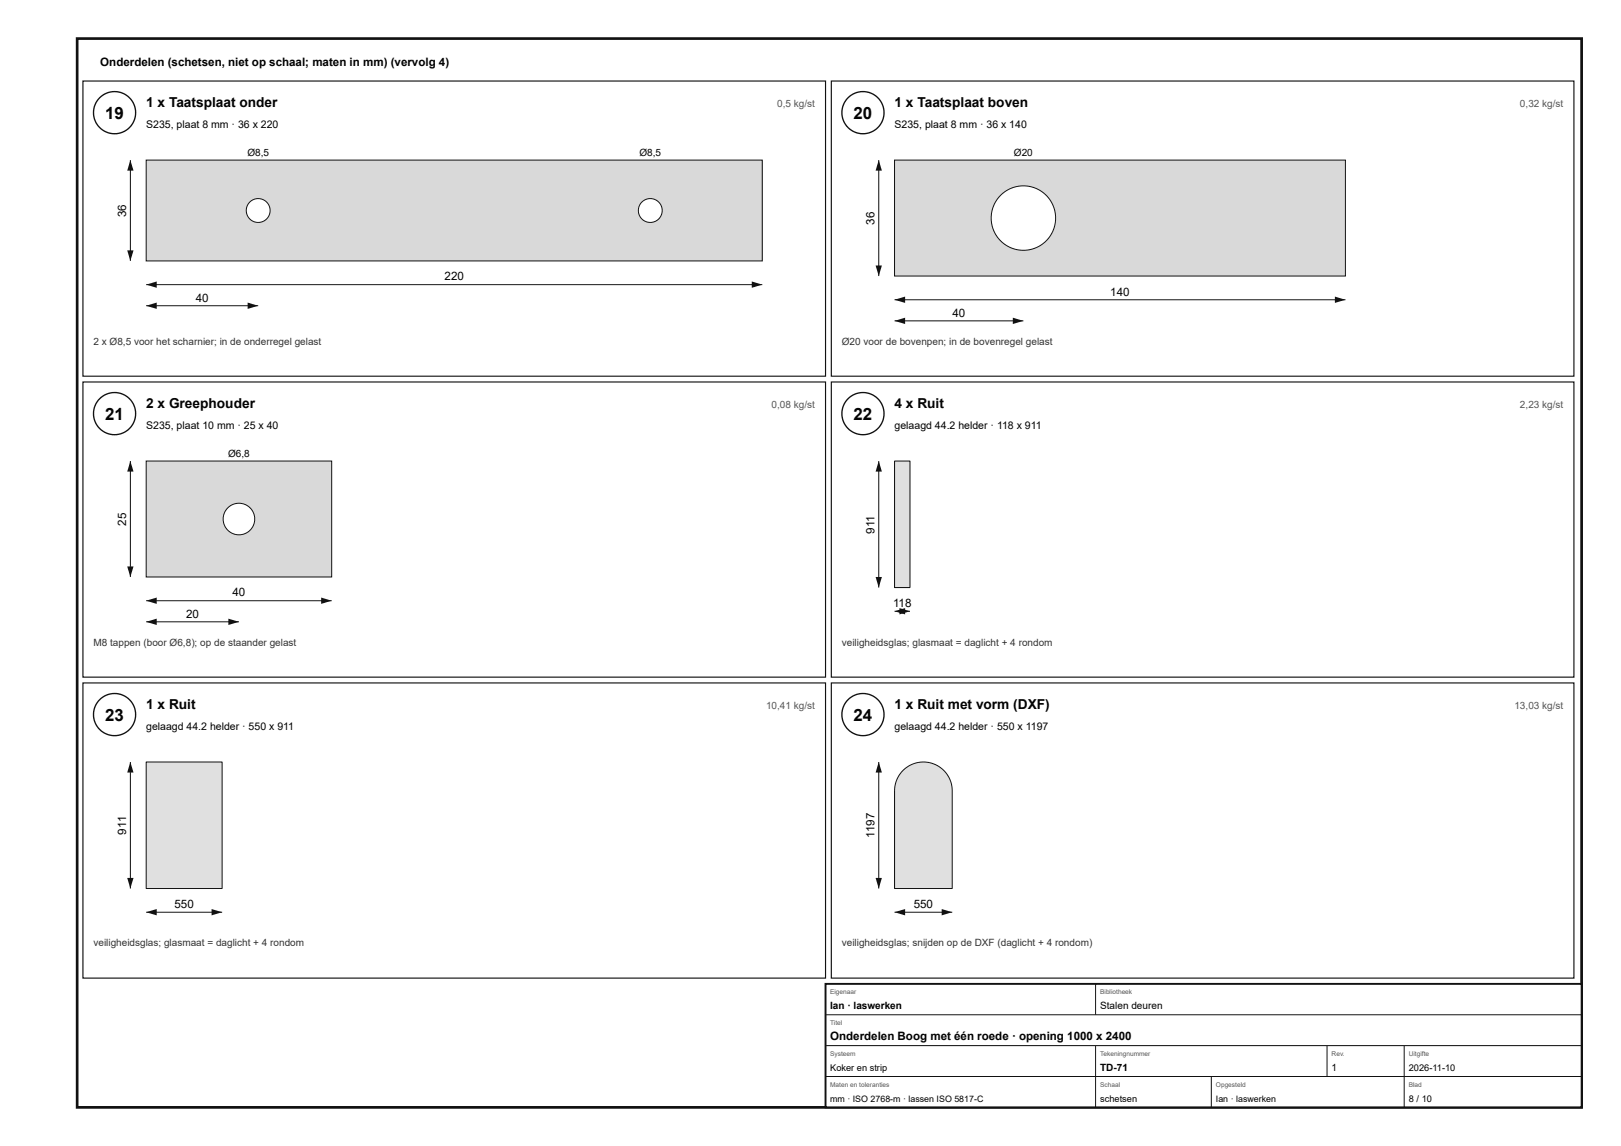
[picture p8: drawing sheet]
<svg xmlns="http://www.w3.org/2000/svg" width="420mm" height="297mm" viewBox="0 0 420 297" stroke-linecap="round" stroke-linejoin="round" font-family="sans-serif">
<path d="M20 10h390v277h-390z" fill="none" stroke="#111" stroke-width=".7" stroke-linecap="butt"/>
<path d="M21.5 21h192.5v76.5h-192.5z" fill="none" stroke="#111" stroke-width=".3"/>
<circle cx="29.7" cy="29.2" r="5.5" fill="#fff"/>
<circle cx="29.7" cy="29.2" r="5.5" fill="none" stroke="#111" stroke-width=".35"/>
<path d="M37.9 41.5h159.7v26.1h-159.7z" fill="#d7dadc"/>
<path d="M37.9 41.5h159.7v26.1h-159.7z" fill="none" stroke="#111" stroke-width=".26"/>
<circle cx="66.9" cy="54.6" r="3.1" fill="#fff"/>
<circle cx="66.9" cy="54.6" r="3.1" fill="none" stroke="#111" stroke-width=".26"/>
<circle cx="168.6" cy="54.6" r="3.1" fill="#fff"/>
<g fill="none" stroke="#111" stroke-width=".26">
<path d="M37.9 73.8h159.7"/>
<circle cx="168.6" cy="54.6" r="3.1"/>
</g>
<g fill="#111">
<path d="M37.9 73.8l2.7-.9v1.7z"/>
<path d="M194.9 72.9l2.7 .9-2.7 .8z"/>
</g>
<path d="M33.8 41.5v26.1" fill="none" stroke="#111" stroke-width=".26"/>
<g fill="#111">
<path d="M33.8 41.5l.8 2.7h-1.6z"/>
<path d="M33 64.9h1.6l-.8 2.7z"/>
</g>
<path d="M37.9 79.2h29" fill="none" stroke="#111" stroke-width=".26"/>
<g fill="#111">
<path d="M37.9 79.2l2.7-.8v1.7z"/>
<path d="M64.2 78.4l2.7 .8-2.7 .9z"/>
</g>
<path d="M215.5 21h192.5v76.5h-192.5z" fill="none" stroke="#111" stroke-width=".3"/>
<circle cx="223.7" cy="29.2" r="5.5" fill="#fff"/>
<circle cx="223.7" cy="29.2" r="5.5" fill="none" stroke="#111" stroke-width=".35"/>
<path d="M231.9 41.5h116.9v30h-116.9z" fill="#d7dadc"/>
<path d="M231.9 41.5h116.9v30h-116.9z" fill="none" stroke="#111" stroke-width=".26"/>
<circle cx="265.3" cy="56.5" r="8.3" fill="#fff"/>
<g fill="none" stroke="#111" stroke-width=".26">
<path d="M231.9 77.7h116.9"/>
<circle cx="265.3" cy="56.5" r="8.3"/>
</g>
<g fill="#111">
<path d="M231.9 77.7l2.7-.8v1.6z"/>
<path d="M346 76.9l2.8 .8-2.8 .8z"/>
</g>
<path d="M227.8 41.5v30" fill="none" stroke="#111" stroke-width=".26"/>
<g fill="#111">
<path d="M227.8 41.5l.8 2.7h-1.6z"/>
<path d="M227 68.8h1.6l-.8 2.7z"/>
</g>
<path d="M231.9 83.2h33.4" fill="none" stroke="#111" stroke-width=".26"/>
<g fill="#111">
<path d="M231.9 83.2l2.7-.9v1.7z"/>
<path d="M262.5 82.3l2.8 .9-2.8 .8z"/>
</g>
<path d="M21.5 99h192.5v76.5h-192.5z" fill="none" stroke="#111" stroke-width=".3"/>
<circle cx="29.7" cy="107.2" r="5.5" fill="#fff"/>
<circle cx="29.7" cy="107.2" r="5.5" fill="none" stroke="#111" stroke-width=".35"/>
<path d="M37.9 119.5h48.1v30h-48.1z" fill="#d7dadc"/>
<path d="M37.9 119.5h48.1v30h-48.1z" fill="none" stroke="#111" stroke-width=".26"/>
<circle cx="61.9" cy="134.5" r="4.1" fill="#fff"/>
<g fill="none" stroke="#111" stroke-width=".26">
<path d="M37.9 155.7h48.1"/>
<circle cx="61.9" cy="134.5" r="4.1"/>
</g>
<g fill="#111">
<path d="M37.9 155.7l2.7-.8v1.6z"/>
<path d="M83.2 154.9l2.8 .8-2.8 .8z"/>
</g>
<path d="M33.8 119.5v30" fill="none" stroke="#111" stroke-width=".26"/>
<g fill="#111">
<path d="M33.8 119.5l.8 2.7h-1.6z"/>
<path d="M33 146.8h1.6l-.8 2.7z"/>
</g>
<path d="M37.9 161.2h24" fill="none" stroke="#111" stroke-width=".26"/>
<g fill="#111">
<path d="M37.9 161.2l2.7-.9v1.7z"/>
<path d="M59.2 160.3l2.7 .9-2.7 .8z"/>
</g>
<path d="M215.5 99h192.5v76.5h-192.5z" fill="none" stroke="#111" stroke-width=".3"/>
<circle cx="223.7" cy="107.2" r="5.5" fill="#fff"/>
<circle cx="223.7" cy="107.2" r="5.5" fill="none" stroke="#111" stroke-width=".35"/>
<path d="M231.9 119.5h4v32.8h-4z" fill="#d6e4e9"/>
<path d="M231.9 119.5h4v32.8h-4zM231.9 158.4h4" fill="none" stroke="#111" stroke-width=".26"/>
<g fill="#111">
<path d="M231.9 158.4l2.7-.8v1.6z"/>
<path d="M233.2 157.6l2.7 .8-2.7 .8z"/>
</g>
<path d="M227.8 119.5v32.8" fill="none" stroke="#111" stroke-width=".26"/>
<g fill="#111">
<path d="M227.8 119.5l.8 2.7h-1.6z"/>
<path d="M227 149.5h1.6l-.8 2.8z"/>
</g>
<path d="M21.5 177h192.5v76.5h-192.5z" fill="none" stroke="#111" stroke-width=".3"/>
<circle cx="29.7" cy="185.2" r="5.5" fill="#fff"/>
<circle cx="29.7" cy="185.2" r="5.5" fill="none" stroke="#111" stroke-width=".35"/>
<path d="M37.9 197.5h19.7v32.8h-19.7z" fill="#d6e4e9"/>
<path d="M37.9 197.5h19.7v32.8h-19.7zM37.9 236.4h19.7" fill="none" stroke="#111" stroke-width=".26"/>
<g fill="#111">
<path d="M37.9 236.4l2.7-.8v1.6z"/>
<path d="M54.8 235.6l2.8 .8-2.8 .8z"/>
</g>
<path d="M33.8 197.5v32.8" fill="none" stroke="#111" stroke-width=".26"/>
<g fill="#111">
<path d="M33.8 197.5l.8 2.7h-1.6z"/>
<path d="M33 227.5h1.6l-.8 2.8z"/>
</g>
<path d="M215.5 177h192.5v76.5h-192.5z" fill="none" stroke="#111" stroke-width=".3"/>
<circle cx="223.7" cy="185.2" r="5.5" fill="#fff"/>
<circle cx="223.7" cy="185.2" r="5.5" fill="none" stroke="#111" stroke-width=".35"/>
<path d="M234.1 199.7l1.4-1.1 1.7-.8 2-.3 1.7 .1 1.7 .6 1.6 1.1 1.2 1.3 .9 1.5 .5 2.7v25.5h-14.9v-25.7l.2-1.4 .5-1.5z" fill="#d6e4e9"/>
<path d="M234.1 199.7l1.4-1.1 1.7-.8 2-.3 1.7 .1 1.7 .6 1.6 1.1 1.2 1.3 .9 1.5 .5 2.7v25.5h-14.9v-25.7l.2-1.4 .5-1.5zM231.9 236.4h14.9" fill="none" stroke="#111" stroke-width=".26"/>
<g fill="#111">
<path d="M231.9 236.4l2.7-.8v1.6z"/>
<path d="M244.1 235.6l2.7 .8-2.7 .8z"/>
</g>
<path d="M227.8 197.5v32.8" fill="none" stroke="#111" stroke-width=".26"/>
<g fill="#111">
<path d="M227.8 197.5l.8 2.7h-1.6z"/>
<path d="M227 227.5h1.6l-.8 2.8z"/>
</g>
<path d="M214 255h196v32h-196z" fill="#fff"/>
<path d="M214 255h196v32h-196z" fill="none" stroke="#111" stroke-width=".5"/>
<path d="M284 255v8M214 263h196M214 271h196M214 279h196M284 271v16M314 279v8M344 271v8M364 271v16" fill="none" stroke="#111" stroke-width=".26"/>
<g font-size="4.4">
<text x="27.3" y="30.8">19</text>
<text x="221.3" y="30.8">20</text>
<text x="27.3" y="108.8">21</text>
<text x="221.3" y="108.8">22</text>
<text x="27.3" y="186.8">23</text>
<text x="221.3" y="186.8">24</text>
</g>
<g font-size="3.6">
<text x="37.9" y="27.8">1 x Taatsplaat onder</text>
<text x="231.9" y="27.8">1 x Taatsplaat boven</text>
<text x="37.9" y="105.8">2 x Greephouder</text>
<text x="231.9" y="105.8">4 x Ruit</text>
<text x="37.9" y="183.8">1 x Ruit</text>
<text x="231.9" y="183.8">1 x Ruit met vorm (DXF)</text>
</g>
<g font-size="3">
<text x="26" y="17">Onderdelen (schetsen, niet op schaal; maten in mm) (vervolg 4)</text>
<text x="32.7" y="56.2" transform="rotate(-90 32.7 56.2)">36</text>
<text x="226.7" y="58.2" transform="rotate(-90 226.7 58.2)">36</text>
<text x="115.2" y="72.7">220</text>
<text x="287.8" y="76.6">140</text>
<text x="50.7" y="78.1">40</text>
<text x="246.9" y="82.1">40</text>
<text x="32.7" y="136.2" transform="rotate(-90 32.7 136.2)">25</text>
<text x="226.7" y="138.3" transform="rotate(-90 226.7 138.3)">911</text>
<text x="60.3" y="154.6">40</text>
<text x="48.2" y="160.1">20</text>
<text x="231.5" y="157.3">118</text>
<text x="32.7" y="216.3" transform="rotate(-90 32.7 216.3)">911</text>
<text x="226.7" y="217.1" transform="rotate(-90 226.7 217.1)">1197</text>
<text x="45.2" y="235.3">550</text>
<text x="236.9" y="235.3">550</text>
<text x="215.2" y="269.6">Onderdelen Boog met één roede · opening 1000 x 2400</text>
</g>
<g font-size="2.7">
<text x="37.9" y="33.3">S235, plaat 8 mm · 36 x 220</text>
<text x="231.9" y="33.3">S235, plaat 8 mm · 36 x 140</text>
<text x="37.9" y="111.3">S235, plaat 10 mm · 25 x 40</text>
<text x="231.9" y="111.3">gelaagd 44.2 helder · 118 x 911</text>
<text x="37.9" y="189.3">gelaagd 44.2 helder · 550 x 911</text>
<text x="231.9" y="189.3">gelaagd 44.2 helder · 550 x 1197</text>
</g>
<g font-size="2.6" fill="#555">
<text x="201.5" y="27.8">0,5 kg/st</text>
<text x="394" y="27.8">0,32 kg/st</text>
<text x="200" y="105.8">0,08 kg/st</text>
<text x="394" y="105.8">2,23 kg/st</text>
<text x="198.6" y="183.8">10,41 kg/st</text>
<text x="392.6" y="183.8">13,03 kg/st</text>
</g>
<g font-size="2.6">
<text x="64.1" y="40.4">Ø8,5</text>
<text x="165.8" y="40.4">Ø8,5</text>
<text x="262.8" y="40.4">Ø20</text>
<text x="59.1" y="118.4">Ø6,8</text>
<text x="215.2" y="261.6">Ian · laswerken</text>
<text x="285.2" y="261.6">Stalen deuren</text>
<text x="285.2" y="277.6">TD-71</text>
<text x="345.2" y="277.6">1</text>
</g>
<g font-size="2.6" fill="#333">
<text x="24.2" y="89.3">2 x Ø8,5 voor het scharnier; in de onderregel gelast</text>
<text x="218.2" y="89.3">Ø20 voor de bovenpen; in de bovenregel gelast</text>
<text x="24.2" y="167.3">M8 tappen (boor Ø6,8); op de staander gelast</text>
<text x="218.2" y="167.3">veiligheidsglas; glasmaat = daglicht + 4 rondom</text>
<text x="24.2" y="245.3">veiligheidsglas; glasmaat = daglicht + 4 rondom</text>
<text x="218.2" y="245.3">veiligheidsglas; snijden op de DXF (daglicht + 4 rondom)</text>
</g>
<g font-size="2.4">
<text x="215.2" y="277.6">Koker en strip</text>
<text x="365.2" y="277.6">2026-11-10</text>
<text x="285.2" y="285.6">schetsen</text>
<text x="365.2" y="285.6">8 / 10</text>
</g>
<g font-size="2.3">
<text x="215.2" y="285.6">mm · ISO 2768-m · lassen ISO 5817-C</text>
<text x="315.2" y="285.6">Ian · laswerken</text>
</g>
<g font-size="1.7" fill="#555">
<text x="215.2" y="257.6">Eigenaar</text>
<text x="285.2" y="257.6">Bibliotheek</text>
<text x="215.2" y="265.6">Titel</text>
<text x="215.2" y="273.6">Systeem</text>
<text x="285.2" y="273.6">Tekeningnummer</text>
<text x="345.2" y="273.6">Rev.</text>
<text x="365.2" y="273.6">Uitgifte</text>
<text x="215.2" y="281.6">Maten en toleranties</text>
<text x="285.2" y="281.6">Schaal</text>
<text x="315.2" y="281.6">Opgesteld</text>
<text x="365.2" y="281.6">Blad</text>
</g>
</svg>
